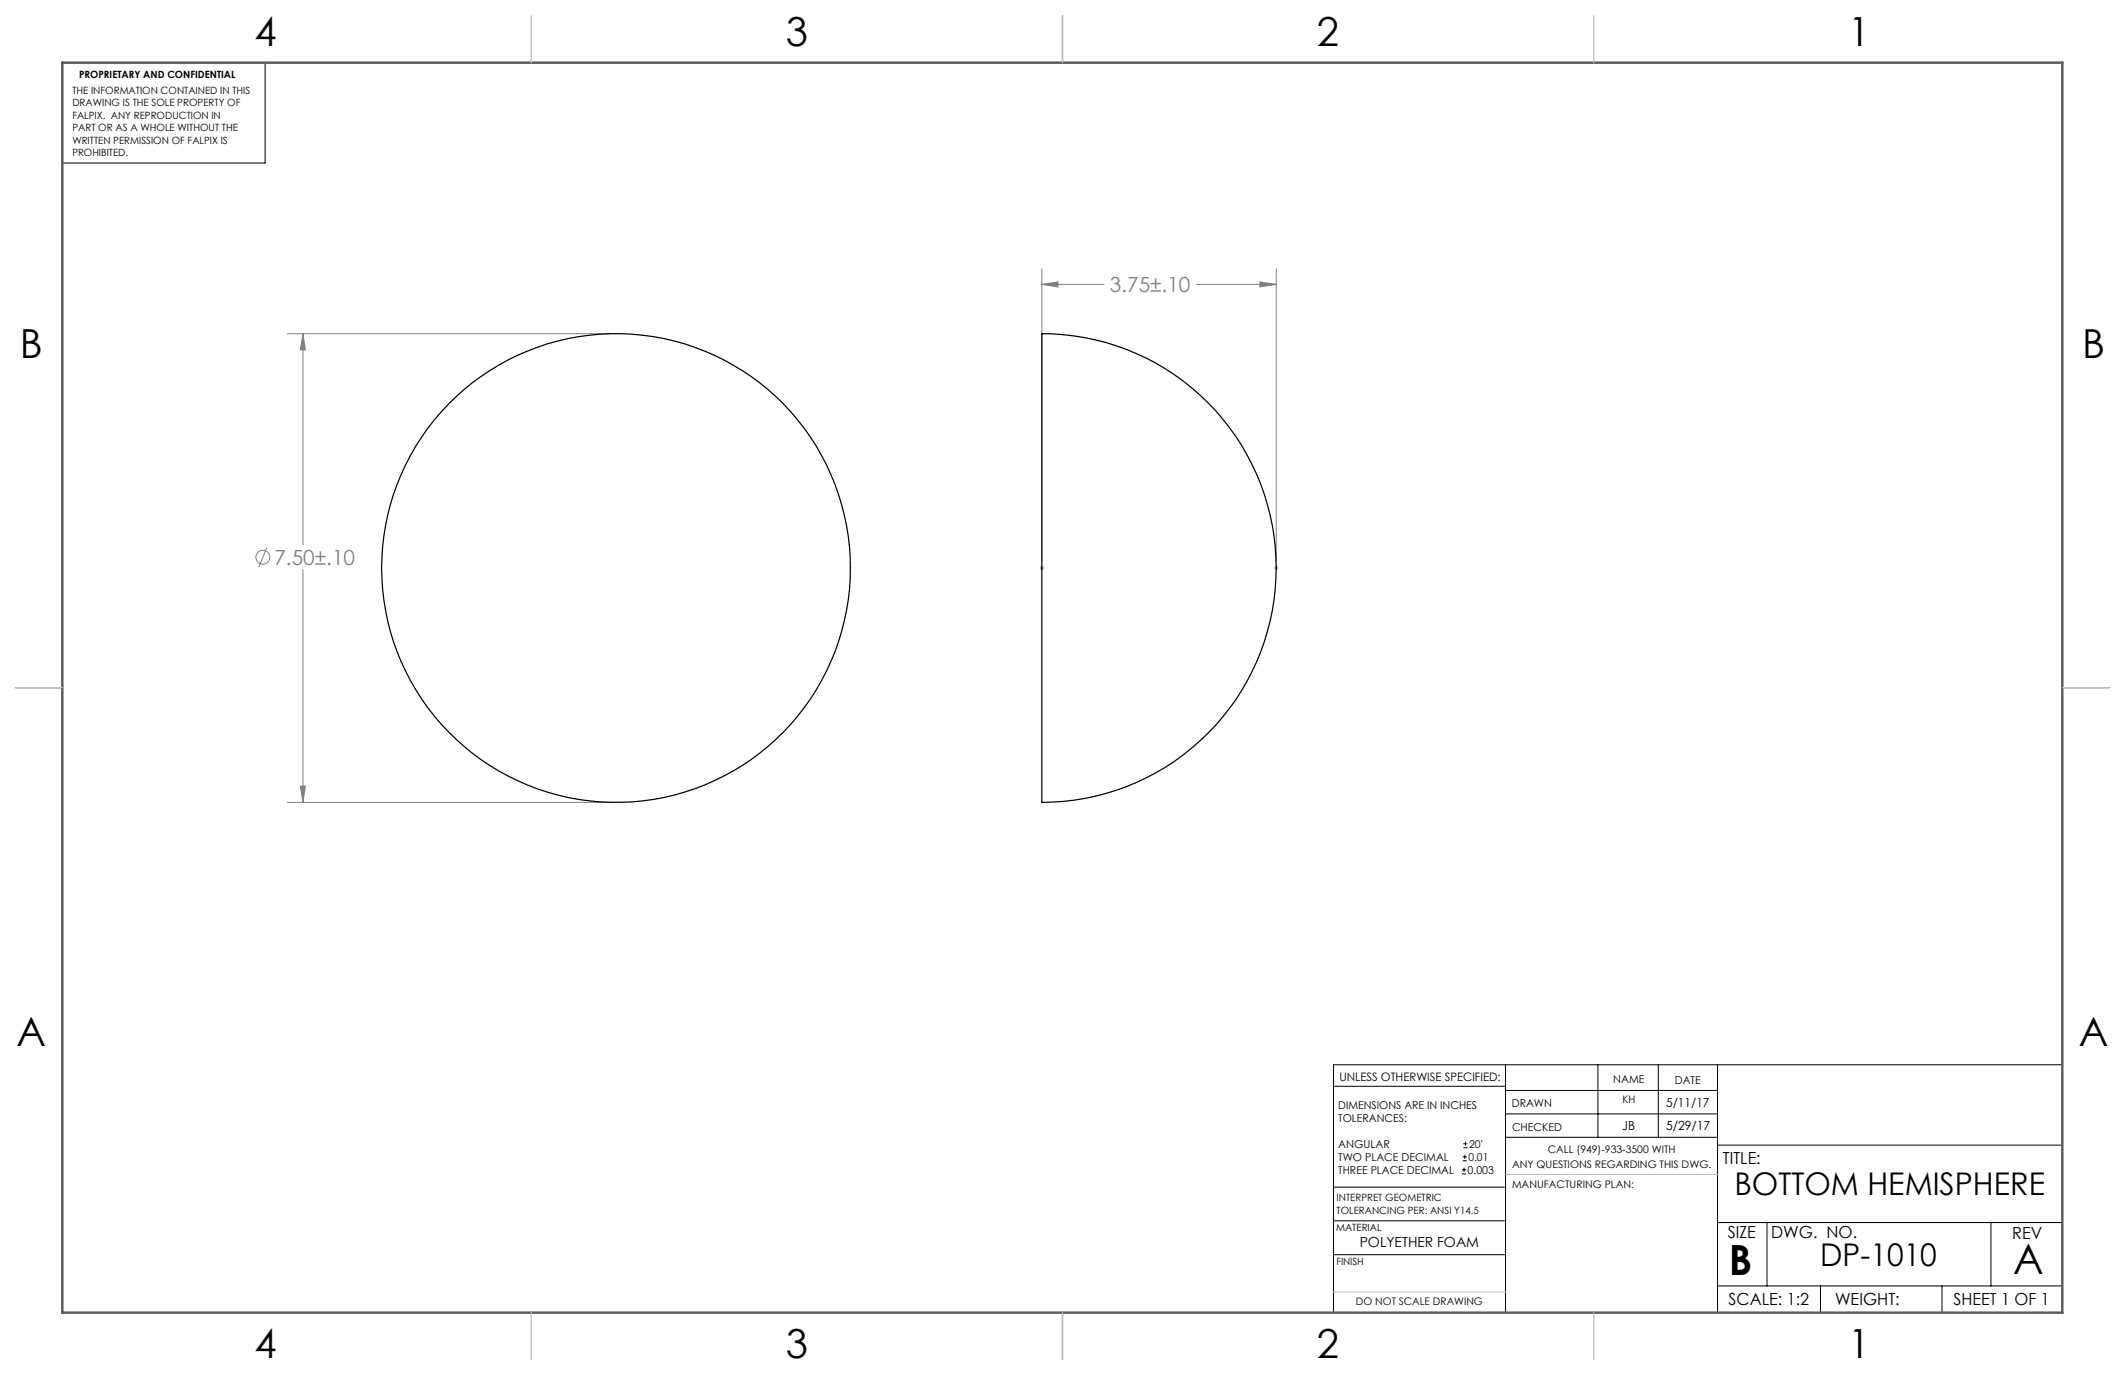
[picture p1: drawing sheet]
<svg xmlns="http://www.w3.org/2000/svg" width="432mm" height="279mm" viewBox="0 0 432 279" stroke-linecap="round" stroke-linejoin="round" font-family="sans-serif">
<g fill="none" stroke="#808080" stroke-width=".2">
<path d="M211.7 57.8l3.3-.5v1zM211.7 54.6v59.6M211.7 57.8h12.6M243.1 57.8h16.2M256 57.3l3.3 .5-3.3 .5zM259.3 54.6v59.6M58.4 67.8h65.5M61.6 67.8l.5 3.3h-1.1zM61.6 67.8v42.9M54.2 111.2l-1.6 4.1M61.6 115.7v47.4M61 159.7h1.1l-.5 3.4z"/>
<path d="M58.4 163.1h65.5"/>
<circle cx="53.4" cy="113.2" r="1.42"/>
</g>
<g fill="none" stroke="#000" stroke-width=".2">
<path d="M53.9 12.7v20.4h-41.2M305.9 216.4v50.3M324.7 216.4v14.7M337 216.4v14.7M349 216.4v50.3M419.1 216.4h-148.1v50.3M271 220.7h34.9M297.1 238.5h.8M297.1 237.7h.8M297.2 235.9h.9M297.2 235.1h.9M297.4 233.2h.8"/>
<path d="M297.4 232.4h.8M297.5 237.3v.8M297.6 234.6v.9M297.8 232v.8M305.9 231.1h43.1M305.9 226.3h43.1M305.9 221.6h43.1M349 232.7h70.1M271 255h34.9M271 248.1h35M271 241.2h35M349 248.4h70.1"/>
<path d="M359.1 248.4v12.9M404.6 248.4v12.9M349 261.3h70.1M369.9 261.3v5.4M394.6 261.3v5.4"/>
</g>
<path d="M211.2 115.4h1M211.3 115.1l.8 .7M211.7 114.9v1M212.1 115.1l-.8 .7M258.8 115.4h1M259 115.1l.7 .7M259.3 114.9v1M259.7 115.1l-.7 .7M305.9 238.7h43.1M271 262.5h34.9" fill="none" stroke="#c0c0c0" stroke-width=".2"/>
<path d="M215.9 3.2v9.5M3.1 139.7h9.6M419.1 139.7h9.5M215.9 266.7v9.6" fill="none" stroke="#5c5c5c" stroke-width=".25"/>
<path d="M12.7 12.7h406.4v254h-406.4z" fill="none" stroke="#5c5c5c" stroke-width=".5"/>
<path d="M108 3.2v9.5M215.9 3.2v9.5M323.8 3.2v9.5M3.1 139.7h9.6M419.1 139.7h9.5M108 266.7v9.6M215.9 266.7v9.6M323.8 266.7v9.6" fill="none" stroke="#c0c0c0" stroke-width=".25"/>
<g fill="#808080">
<path d="M211.7 57.8l3.3-.5v1zM256 57.3l3.3 .5-3.3 .5z"/>
<path d="M61.6 67.8l.5 3.3h-1.1zM61 159.7h1.1l-.5 3.4z"/>
</g>
<g fill="none" stroke="#000" stroke-width=".25">
<path d="M211.7 67.8a47.6 47.6 0 0 1 47.6 47.6 47.6 47.6 0 0 1-47.6 47.6z"/>
<circle cx="125.2" cy="115.4" r="47.6"/>
</g>
<g font-size="8.5">
<text x="351.3" y="259">B</text>
<text x="409.1" y="258.9">A</text>
</g>
<g font-size="8.1">
<text x="51.7" y="9.3">4</text>
<text x="159.7" y="9.3">3</text>
<text x="267.6" y="9.3">2</text>
<text x="375.6" y="9.3">1</text>
<text x="4" y="72.8">B</text>
<text x="423.1" y="72.8">B</text>
<text x="3.3" y="212.5">A</text>
<text x="422.4" y="212.5">A</text>
<text x="51.7" y="276">4</text>
<text x="159.7" y="276">3</text>
<text x="267.6" y="276">2</text>
<text x="375.6" y="276">1</text>
</g>
<g font-size="6.3">
<text x="352.4" y="242.7">BOTTOM HEMISPHERE</text>
<text x="369.9" y="257.3">DP-1010</text>
</g>
<g font-size="4.2" fill="#808080">
<text x="225.5" y="59.4">3.75±.10</text>
<text x="55.8" y="114.8">7.50±.10</text>
</g>
<g font-size="3.4">
<text x="350.1" y="236.5">TITLE:</text>
<text x="351.1" y="251.6">SIZE</text>
<text x="359.9" y="251.6">DWG. NO.</text>
<text x="408.9" y="251.7">REV</text>
<text x="351.2" y="265.2">SCALE: 1:2</text>
<text x="372.9" y="265.2">WEIGHT:</text>
<text x="396.9" y="265.2">SHEET 1 OF 1</text>
</g>
<text font-size="2.8" x="276.3" y="253.4">POLYETHER FOAM</text>
<g font-size="2.5">
<text x="338.6" y="224.9">5/11/17</text>
<text x="329.6" y="229.6">JB</text>
<text x="338.5" y="229.7">5/29/17</text>
</g>
<text font-size="2.4" x="272.2" y="219.7">UNLESS OTHERWISE SPECIFIED:</text>
<g font-size="2.2">
<text x="327.8" y="220.1">NAME</text>
<text x="340.3" y="220.2">DATE</text>
<text x="271.9" y="225.3">DIMENSIONS ARE IN INCHES</text>
<text x="271.9" y="227.9">TOLERANCES:</text>
<text x="307.2" y="224.9">DRAWN</text>
<text x="271.9" y="233.2">ANGULAR</text>
<text x="298.5" y="233.2">20'</text>
<text x="307.3" y="229.8">CHECKED</text>
<text x="271.9" y="238.5">THREE PLACE DECIMAL</text>
<text x="271.9" y="235.9">TWO PLACE DECIMAL</text>
<text x="298.2" y="238.5">0.003</text>
<text x="298.4" y="235.9">0.01</text>
</g>
<g font-size="2.1">
<text x="329.7" y="224.1">KH</text>
<text x="307.3" y="237.3">ANY QUESTIONS REGARDING THIS DWG.</text>
<text x="314.5" y="234.2">CALL (949)-933-3500 WITH</text>
<text x="307.3" y="241.3">MANUFACTURING PLAN:</text>
<text x="275.5" y="265.1">DO NOT SCALE DRAWING</text>
</g>
<g font-size="2">
<text x="16.1" y="15.9">PROPRIETARY AND CONFIDENTIAL</text>
<text x="14.7" y="19.1">THE INFORMATION CONTAINED IN THIS</text>
<text x="14.7" y="21.6">DRAWING IS THE SOLE PROPERTY OF</text>
<text x="14.7" y="24.1">FALPIX. ANY REPRODUCTION IN</text>
<text x="14.7" y="26.6">PART OR AS A WHOLE WITHOUT THE</text>
<text x="14.7" y="29.2">WRITTEN PERMISSION OF FALPIX IS</text>
<text x="14.7" y="31.7">PROHIBITED.</text>
<text x="271.6" y="244.1">INTERPRET GEOMETRIC</text>
<text x="271.5" y="250.2">MATERIAL</text>
<text x="271.6" y="246.6">TOLERANCING PER: ANSI Y14.5</text>
<text x="271.5" y="257">FINISH</text>
</g>
</svg>
